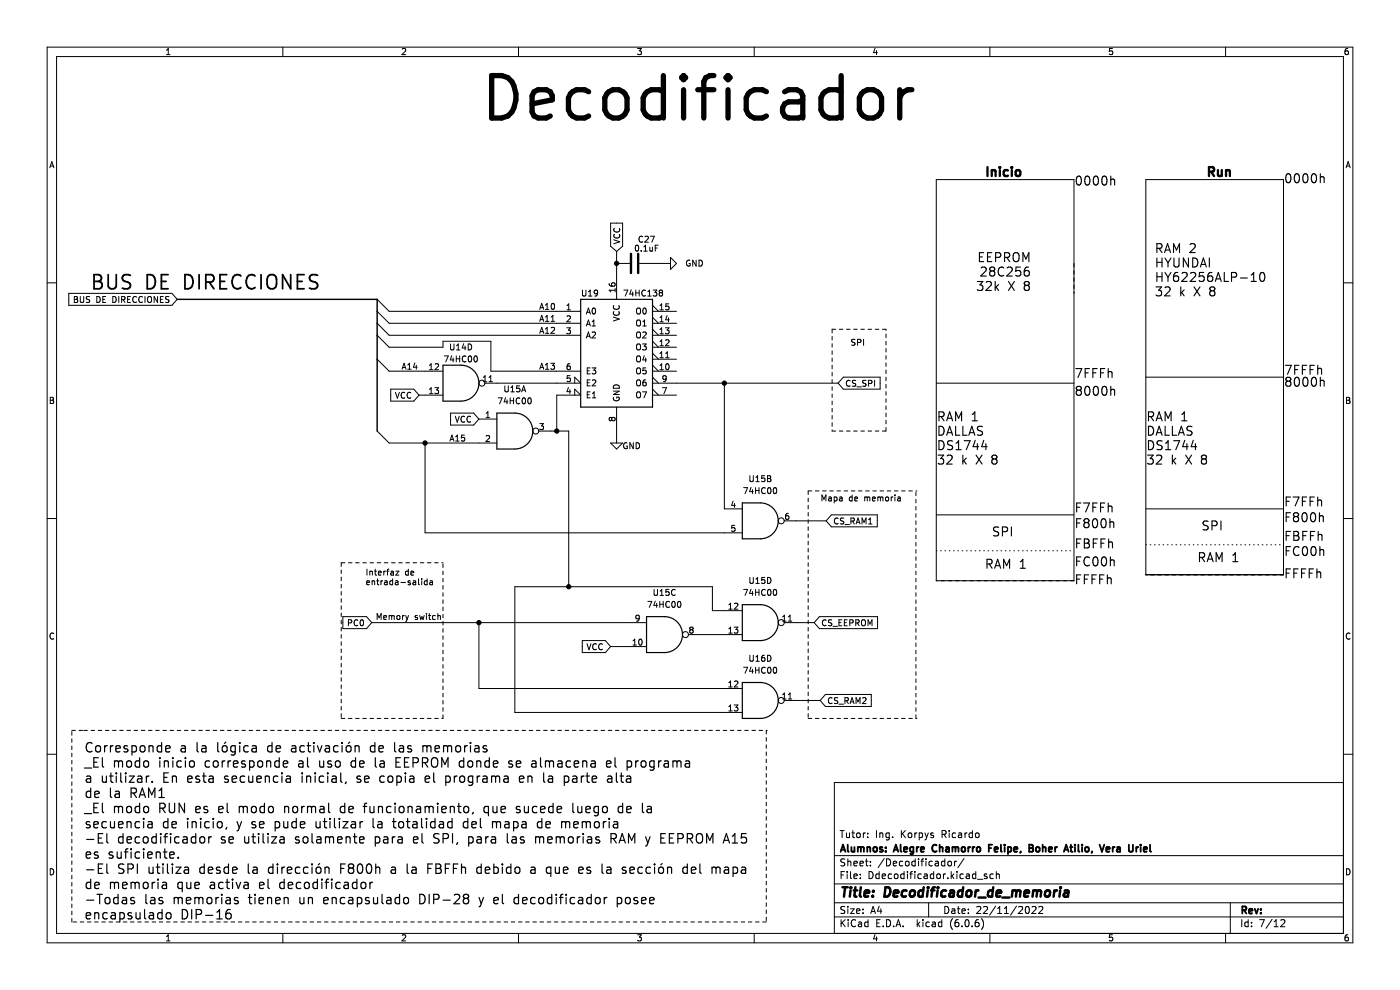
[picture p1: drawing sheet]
(kicad_sch (version 20211123) (generator eeschema)

 (paper "A4")

 (title_block
  (title "Decodificador_de_memoria")
  (date "22/11/2022")
  (company "Alumnos: Alegre Chamorro Felipe, Boher Atilio, Vera Uriel")
  (comment 1 "Tutor: Ing. Korpys Ricardo"))

 (lib_symbols
  (symbol "74xx:74HC00" (pin_names (offset 1.016)) (in_bom yes) (on_board yes)
   (property "Reference" "U" (id 0) (at 0 1.27 0) (effects (font (size 1.27 1.27))))
   (property "Value" "74HC00" (id 1) (at 0 -1.27 0) (effects (font (size 1.27 1.27))))
   (property "Footprint" "" (id 2) (at 0 0 0) (effects (font (size 1.27 1.27)) hide))
   (property "Datasheet" "http://www.ti.com/lit/gpn/sn74hc00" (id 3) (at 0 0 0) (effects (font (size 1.27 1.27)) hide))
   (property "ki_locked" "" (id 4) (at 0 0 0) (effects (font (size 1.27 1.27))))
   (symbol "74HC00_1_1"
    (arc (start 0 -3.81) (mid 3.81 0) (end 0 3.81) (stroke (width 0.254) (type default) (color 0 0 0 0)) (fill (type background)))
    (polyline (pts (xy 0 3.81) (xy -3.81 3.81) (xy -3.81 -3.81) (xy 0 -3.81)) (stroke (width 0.254) (type default) (color 0 0 0 0)) (fill (type background)))
    (pin input line (at -7.62 2.54 0) (length 3.81) (name "~" (effects (font (size 1.27 1.27)))) (number "1" (effects (font (size 1.27 1.27)))))
    (pin input line (at -7.62 -2.54 0) (length 3.81) (name "~" (effects (font (size 1.27 1.27)))) (number "2" (effects (font (size 1.27 1.27)))))
    (pin output inverted (at 7.62 0 180) (length 3.81) (name "~" (effects (font (size 1.27 1.27)))) (number "3" (effects (font (size 1.27 1.27))))))
   (symbol "74HC00_1_2"
    (arc (start -3.81 -3.81) (mid -2.589 0) (end -3.81 3.81) (stroke (width 0.254) (type default) (color 0 0 0 0)) (fill (type none)))
    (arc (start -0.6096 -3.81) (mid 2.1842 -2.5851) (end 3.81 0) (stroke (width 0.254) (type default) (color 0 0 0 0)) (fill (type background)))
    (polyline (pts (xy -3.81 -3.81) (xy -0.635 -3.81)) (stroke (width 0.254) (type default) (color 0 0 0 0)) (fill (type background)))
    (polyline (pts (xy -3.81 3.81) (xy -0.635 3.81)) (stroke (width 0.254) (type default) (color 0 0 0 0)) (fill (type background)))
    (polyline (pts (xy -0.635 3.81) (xy -3.81 3.81) (xy -3.81 3.81) (xy -3.556 3.4036) (xy -3.0226 2.2606) (xy -2.6924 1.0414) (xy -2.6162 -0.254) (xy -2.7686 -1.4986) (xy -3.175 -2.7178) (xy -3.81 -3.81) (xy -3.81 -3.81) (xy -0.635 -3.81)) (stroke (width -25.4) (type default) (color 0 0 0 0)) (fill (type background)))
    (arc (start 3.81 0) (mid 2.1915 2.5936) (end -0.6096 3.81) (stroke (width 0.254) (type default) (color 0 0 0 0)) (fill (type background)))
    (pin input inverted (at -7.62 2.54 0) (length 4.318) (name "~" (effects (font (size 1.27 1.27)))) (number "1" (effects (font (size 1.27 1.27)))))
    (pin input inverted (at -7.62 -2.54 0) (length 4.318) (name "~" (effects (font (size 1.27 1.27)))) (number "2" (effects (font (size 1.27 1.27)))))
    (pin output line (at 7.62 0 180) (length 3.81) (name "~" (effects (font (size 1.27 1.27)))) (number "3" (effects (font (size 1.27 1.27))))))
   (symbol "74HC00_2_1"
    (arc (start 0 -3.81) (mid 3.81 0) (end 0 3.81) (stroke (width 0.254) (type default) (color 0 0 0 0)) (fill (type background)))
    (polyline (pts (xy 0 3.81) (xy -3.81 3.81) (xy -3.81 -3.81) (xy 0 -3.81)) (stroke (width 0.254) (type default) (color 0 0 0 0)) (fill (type background)))
    (pin input line (at -7.62 2.54 0) (length 3.81) (name "~" (effects (font (size 1.27 1.27)))) (number "4" (effects (font (size 1.27 1.27)))))
    (pin input line (at -7.62 -2.54 0) (length 3.81) (name "~" (effects (font (size 1.27 1.27)))) (number "5" (effects (font (size 1.27 1.27)))))
    (pin output inverted (at 7.62 0 180) (length 3.81) (name "~" (effects (font (size 1.27 1.27)))) (number "6" (effects (font (size 1.27 1.27))))))
   (symbol "74HC00_2_2"
    (arc (start -3.81 -3.81) (mid -2.589 0) (end -3.81 3.81) (stroke (width 0.254) (type default) (color 0 0 0 0)) (fill (type none)))
    (arc (start -0.6096 -3.81) (mid 2.1842 -2.5851) (end 3.81 0) (stroke (width 0.254) (type default) (color 0 0 0 0)) (fill (type background)))
    (polyline (pts (xy -3.81 -3.81) (xy -0.635 -3.81)) (stroke (width 0.254) (type default) (color 0 0 0 0)) (fill (type background)))
    (polyline (pts (xy -3.81 3.81) (xy -0.635 3.81)) (stroke (width 0.254) (type default) (color 0 0 0 0)) (fill (type background)))
    (polyline (pts (xy -0.635 3.81) (xy -3.81 3.81) (xy -3.81 3.81) (xy -3.556 3.4036) (xy -3.0226 2.2606) (xy -2.6924 1.0414) (xy -2.6162 -0.254) (xy -2.7686 -1.4986) (xy -3.175 -2.7178) (xy -3.81 -3.81) (xy -3.81 -3.81) (xy -0.635 -3.81)) (stroke (width -25.4) (type default) (color 0 0 0 0)) (fill (type background)))
    (arc (start 3.81 0) (mid 2.1915 2.5936) (end -0.6096 3.81) (stroke (width 0.254) (type default) (color 0 0 0 0)) (fill (type background)))
    (pin input inverted (at -7.62 2.54 0) (length 4.318) (name "~" (effects (font (size 1.27 1.27)))) (number "4" (effects (font (size 1.27 1.27)))))
    (pin input inverted (at -7.62 -2.54 0) (length 4.318) (name "~" (effects (font (size 1.27 1.27)))) (number "5" (effects (font (size 1.27 1.27)))))
    (pin output line (at 7.62 0 180) (length 3.81) (name "~" (effects (font (size 1.27 1.27)))) (number "6" (effects (font (size 1.27 1.27))))))
   (symbol "74HC00_3_1"
    (arc (start 0 -3.81) (mid 3.81 0) (end 0 3.81) (stroke (width 0.254) (type default) (color 0 0 0 0)) (fill (type background)))
    (polyline (pts (xy 0 3.81) (xy -3.81 3.81) (xy -3.81 -3.81) (xy 0 -3.81)) (stroke (width 0.254) (type default) (color 0 0 0 0)) (fill (type background)))
    (pin input line (at -7.62 -2.54 0) (length 3.81) (name "~" (effects (font (size 1.27 1.27)))) (number "10" (effects (font (size 1.27 1.27)))))
    (pin output inverted (at 7.62 0 180) (length 3.81) (name "~" (effects (font (size 1.27 1.27)))) (number "8" (effects (font (size 1.27 1.27)))))
    (pin input line (at -7.62 2.54 0) (length 3.81) (name "~" (effects (font (size 1.27 1.27)))) (number "9" (effects (font (size 1.27 1.27))))))
   (symbol "74HC00_3_2"
    (arc (start -3.81 -3.81) (mid -2.589 0) (end -3.81 3.81) (stroke (width 0.254) (type default) (color 0 0 0 0)) (fill (type none)))
    (arc (start -0.6096 -3.81) (mid 2.1842 -2.5851) (end 3.81 0) (stroke (width 0.254) (type default) (color 0 0 0 0)) (fill (type background)))
    (polyline (pts (xy -3.81 -3.81) (xy -0.635 -3.81)) (stroke (width 0.254) (type default) (color 0 0 0 0)) (fill (type background)))
    (polyline (pts (xy -3.81 3.81) (xy -0.635 3.81)) (stroke (width 0.254) (type default) (color 0 0 0 0)) (fill (type background)))
    (polyline (pts (xy -0.635 3.81) (xy -3.81 3.81) (xy -3.81 3.81) (xy -3.556 3.4036) (xy -3.0226 2.2606) (xy -2.6924 1.0414) (xy -2.6162 -0.254) (xy -2.7686 -1.4986) (xy -3.175 -2.7178) (xy -3.81 -3.81) (xy -3.81 -3.81) (xy -0.635 -3.81)) (stroke (width -25.4) (type default) (color 0 0 0 0)) (fill (type background)))
    (arc (start 3.81 0) (mid 2.1915 2.5936) (end -0.6096 3.81) (stroke (width 0.254) (type default) (color 0 0 0 0)) (fill (type background)))
    (pin input inverted (at -7.62 -2.54 0) (length 4.318) (name "~" (effects (font (size 1.27 1.27)))) (number "10" (effects (font (size 1.27 1.27)))))
    (pin output line (at 7.62 0 180) (length 3.81) (name "~" (effects (font (size 1.27 1.27)))) (number "8" (effects (font (size 1.27 1.27)))))
    (pin input inverted (at -7.62 2.54 0) (length 4.318) (name "~" (effects (font (size 1.27 1.27)))) (number "9" (effects (font (size 1.27 1.27))))))
   (symbol "74HC00_4_1"
    (arc (start 0 -3.81) (mid 3.81 0) (end 0 3.81) (stroke (width 0.254) (type default) (color 0 0 0 0)) (fill (type background)))
    (polyline (pts (xy 0 3.81) (xy -3.81 3.81) (xy -3.81 -3.81) (xy 0 -3.81)) (stroke (width 0.254) (type default) (color 0 0 0 0)) (fill (type background)))
    (pin output inverted (at 7.62 0 180) (length 3.81) (name "~" (effects (font (size 1.27 1.27)))) (number "11" (effects (font (size 1.27 1.27)))))
    (pin input line (at -7.62 2.54 0) (length 3.81) (name "~" (effects (font (size 1.27 1.27)))) (number "12" (effects (font (size 1.27 1.27)))))
    (pin input line (at -7.62 -2.54 0) (length 3.81) (name "~" (effects (font (size 1.27 1.27)))) (number "13" (effects (font (size 1.27 1.27))))))
   (symbol "74HC00_4_2"
    (arc (start -3.81 -3.81) (mid -2.589 0) (end -3.81 3.81) (stroke (width 0.254) (type default) (color 0 0 0 0)) (fill (type none)))
    (arc (start -0.6096 -3.81) (mid 2.1842 -2.5851) (end 3.81 0) (stroke (width 0.254) (type default) (color 0 0 0 0)) (fill (type background)))
    (polyline (pts (xy -3.81 -3.81) (xy -0.635 -3.81)) (stroke (width 0.254) (type default) (color 0 0 0 0)) (fill (type background)))
    (polyline (pts (xy -3.81 3.81) (xy -0.635 3.81)) (stroke (width 0.254) (type default) (color 0 0 0 0)) (fill (type background)))
    (polyline (pts (xy -0.635 3.81) (xy -3.81 3.81) (xy -3.81 3.81) (xy -3.556 3.4036) (xy -3.0226 2.2606) (xy -2.6924 1.0414) (xy -2.6162 -0.254) (xy -2.7686 -1.4986) (xy -3.175 -2.7178) (xy -3.81 -3.81) (xy -3.81 -3.81) (xy -0.635 -3.81)) (stroke (width -25.4) (type default) (color 0 0 0 0)) (fill (type background)))
    (arc (start 3.81 0) (mid 2.1915 2.5936) (end -0.6096 3.81) (stroke (width 0.254) (type default) (color 0 0 0 0)) (fill (type background)))
    (pin output line (at 7.62 0 180) (length 3.81) (name "~" (effects (font (size 1.27 1.27)))) (number "11" (effects (font (size 1.27 1.27)))))
    (pin input inverted (at -7.62 2.54 0) (length 4.318) (name "~" (effects (font (size 1.27 1.27)))) (number "12" (effects (font (size 1.27 1.27)))))
    (pin input inverted (at -7.62 -2.54 0) (length 4.318) (name "~" (effects (font (size 1.27 1.27)))) (number "13" (effects (font (size 1.27 1.27))))))
   (symbol "74HC00_5_0"
    (pin power_in line (at 0 12.7 270) (length 5.08) (name "VCC" (effects (font (size 1.27 1.27)))) (number "14" (effects (font (size 1.27 1.27)))))
    (pin power_in line (at 0 -12.7 90) (length 5.08) (name "GND" (effects (font (size 1.27 1.27)))) (number "7" (effects (font (size 1.27 1.27))))))
   (symbol "74HC00_5_1"
    (rectangle (start -5.08 7.62) (end 5.08 -7.62) (stroke (width 0.254) (type default) (color 0 0 0 0)) (fill (type background)))))
  (symbol "74xx:74LS138" (pin_names (offset 1.016)) (in_bom yes) (on_board yes)
   (property "Reference" "U" (id 0) (at -7.62 11.43 0) (effects (font (size 1.27 1.27))))
   (property "Value" "74LS138" (id 1) (at -7.62 -13.97 0) (effects (font (size 1.27 1.27))))
   (property "Footprint" "" (id 2) (at 0 0 0) (effects (font (size 1.27 1.27)) hide))
   (property "Datasheet" "http://www.ti.com/lit/gpn/sn74LS138" (id 3) (at 0 0 0) (effects (font (size 1.27 1.27)) hide))
   (property "ki_locked" "" (id 4) (at 0 0 0) (effects (font (size 1.27 1.27))))
   (symbol "74LS138_1_0"
    (pin input line (at -12.7 7.62 0) (length 5.08) (name "A0" (effects (font (size 1.27 1.27)))) (number "1" (effects (font (size 1.27 1.27)))))
    (pin output output_low (at 12.7 -5.08 180) (length 5.08) (name "O5" (effects (font (size 1.27 1.27)))) (number "10" (effects (font (size 1.27 1.27)))))
    (pin output output_low (at 12.7 -2.54 180) (length 5.08) (name "O4" (effects (font (size 1.27 1.27)))) (number "11" (effects (font (size 1.27 1.27)))))
    (pin output output_low (at 12.7 0 180) (length 5.08) (name "O3" (effects (font (size 1.27 1.27)))) (number "12" (effects (font (size 1.27 1.27)))))
    (pin output output_low (at 12.7 2.54 180) (length 5.08) (name "O2" (effects (font (size 1.27 1.27)))) (number "13" (effects (font (size 1.27 1.27)))))
    (pin output output_low (at 12.7 5.08 180) (length 5.08) (name "O1" (effects (font (size 1.27 1.27)))) (number "14" (effects (font (size 1.27 1.27)))))
    (pin output output_low (at 12.7 7.62 180) (length 5.08) (name "O0" (effects (font (size 1.27 1.27)))) (number "15" (effects (font (size 1.27 1.27)))))
    (pin power_in line (at 0 15.24 270) (length 5.08) (name "VCC" (effects (font (size 1.27 1.27)))) (number "16" (effects (font (size 1.27 1.27)))))
    (pin input line (at -12.7 5.08 0) (length 5.08) (name "A1" (effects (font (size 1.27 1.27)))) (number "2" (effects (font (size 1.27 1.27)))))
    (pin input line (at -12.7 2.54 0) (length 5.08) (name "A2" (effects (font (size 1.27 1.27)))) (number "3" (effects (font (size 1.27 1.27)))))
    (pin input input_low (at -12.7 -10.16 0) (length 5.08) (name "E1" (effects (font (size 1.27 1.27)))) (number "4" (effects (font (size 1.27 1.27)))))
    (pin input input_low (at -12.7 -7.62 0) (length 5.08) (name "E2" (effects (font (size 1.27 1.27)))) (number "5" (effects (font (size 1.27 1.27)))))
    (pin input line (at -12.7 -5.08 0) (length 5.08) (name "E3" (effects (font (size 1.27 1.27)))) (number "6" (effects (font (size 1.27 1.27)))))
    (pin output output_low (at 12.7 -10.16 180) (length 5.08) (name "O7" (effects (font (size 1.27 1.27)))) (number "7" (effects (font (size 1.27 1.27)))))
    (pin power_in line (at 0 -17.78 90) (length 5.08) (name "GND" (effects (font (size 1.27 1.27)))) (number "8" (effects (font (size 1.27 1.27)))))
    (pin output output_low (at 12.7 -7.62 180) (length 5.08) (name "O6" (effects (font (size 1.27 1.27)))) (number "9" (effects (font (size 1.27 1.27))))))
   (symbol "74LS138_1_1"
    (rectangle (start -7.62 10.16) (end 7.62 -12.7) (stroke (width 0.254) (type default) (color 0 0 0 0)) (fill (type background)))))
  (symbol "Device:C" (pin_numbers hide) (pin_names (offset 0.254)) (in_bom yes) (on_board yes)
   (property "Reference" "C" (id 0) (at 0.635 2.54 0) (effects (font (size 1.27 1.27)) (justify left)))
   (property "Value" "C" (id 1) (at 0.635 -2.54 0) (effects (font (size 1.27 1.27)) (justify left)))
   (property "Footprint" "" (id 2) (at 0.9652 -3.81 0) (effects (font (size 1.27 1.27)) hide))
   (property "Datasheet" "~" (id 3) (at 0 0 0) (effects (font (size 1.27 1.27)) hide))
   (symbol "C_0_1"
    (polyline (pts (xy -2.032 -0.762) (xy 2.032 -0.762)) (stroke (width 0.508) (type default) (color 0 0 0 0)) (fill (type none)))
    (polyline (pts (xy -2.032 0.762) (xy 2.032 0.762)) (stroke (width 0.508) (type default) (color 0 0 0 0)) (fill (type none))))
   (symbol "C_1_1"
    (pin passive line (at 0 3.81 270) (length 2.794) (name "~" (effects (font (size 1.27 1.27)))) (number "1" (effects (font (size 1.27 1.27)))))
    (pin passive line (at 0 -3.81 90) (length 2.794) (name "~" (effects (font (size 1.27 1.27)))) (number "2" (effects (font (size 1.27 1.27)))))))
  (symbol "power:GND" (power) (pin_names (offset 0)) (in_bom yes) (on_board yes)
   (property "Reference" "#PWR" (id 0) (at 0 -6.35 0) (effects (font (size 1.27 1.27)) hide))
   (property "Value" "GND" (id 1) (at 0 -3.81 0) (effects (font (size 1.27 1.27))))
   (property "Footprint" "" (id 2) (at 0 0 0) (effects (font (size 1.27 1.27)) hide))
   (property "Datasheet" "" (id 3) (at 0 0 0) (effects (font (size 1.27 1.27)) hide))
   (symbol "GND_0_1"
    (polyline (pts (xy 0 0) (xy 0 -1.27) (xy 1.27 -1.27) (xy 0 -2.54) (xy -1.27 -1.27) (xy 0 -1.27)) (stroke (width 0) (type default) (color 0 0 0 0)) (fill (type none))))
   (symbol "GND_1_1"
    (pin power_in line (at 0 0 270) (length 0) hide (name "GND" (effects (font (size 1.27 1.27)))) (number "1" (effects (font (size 1.27 1.27))))))))

 (junction (at 130.81 55.88) (diameter 0) (color 0 0 0 0))
 (junction (at 101.6 132.08) (diameter 0) (color 0 0 0 0))
 (junction (at 120.65 124.46) (diameter 0) (color 0 0 0 0))
 (junction (at 90.17 93.98) (diameter 0) (color 0 0 0 0))
 (junction (at 153.67 81.28) (diameter 0) (color 0 0 0 0))
 (junction (at 118.11 91.44) (diameter 0) (color 0 0 0 0))

 (bus_entry (at 80.01 91.44) (size 2.54 2.54) (stroke (width 0) (type default) (color 0 0 0 0)))
 (bus_entry (at 80.01 71.12) (size 2.54 2.54) (stroke (width 0) (type default) (color 0 0 0 0)))
 (bus_entry (at 80.01 66.04) (size 2.54 2.54) (stroke (width 0) (type default) (color 0 0 0 0)))
 (bus_entry (at 80.01 68.58) (size 2.54 2.54) (stroke (width 0) (type default) (color 0 0 0 0)))
 (bus_entry (at 80.01 63.5) (size 2.54 2.54) (stroke (width 0) (type default) (color 0 0 0 0)))
 (bus_entry (at 80.01 76.2) (size 2.54 2.54) (stroke (width 0) (type default) (color 0 0 0 0)))

 (polyline (pts (xy 15.24 195.58) (xy 15.24 154.94)) (stroke (width 0) (type default) (color 0 0 0 0)))
 (polyline (pts (xy 272.288 54.61) (xy 272.288 60.96)) (stroke (width 0) (type default) (color 0 0 0 0)))

 (bus (pts (xy 80.01 76.2) (xy 80.01 91.44)) (stroke (width 0) (type default) (color 0 0 0 0)))

 (wire (pts (xy 82.55 78.74) (xy 90.17 78.74)) (stroke (width 0) (type default) (color 0 0 0 0)))
 (wire (pts (xy 129.54 137.16) (xy 133.35 137.16)) (stroke (width 0) (type default) (color 0 0 0 0)))
 (polyline (pts (xy 243.078 115.57) (xy 272.288 115.57)) (stroke (width 0) (type dot) (color 0 0 0 0)))
 (polyline (pts (xy 198.628 81.28) (xy 227.838 81.28)) (stroke (width 0) (type solid) (color 0 0 0 0)))

 (bus (pts (xy 80.01 68.58) (xy 80.01 71.12)) (stroke (width 0) (type default) (color 0 0 0 0)))
 (bus (pts (xy 37.592 63.5) (xy 80.01 63.5)) (stroke (width 0) (type default) (color 0 0 0 0)))

 (wire (pts (xy 88.9 83.82) (xy 90.17 83.82)) (stroke (width 0) (type default) (color 0 0 0 0)))
 (wire (pts (xy 104.14 72.39) (xy 104.14 78.74)) (stroke (width 0) (type default) (color 0 0 0 0)))
 (polyline (pts (xy 72.39 119.38) (xy 93.98 119.38)) (stroke (width 0) (type default) (color 0 0 0 0)))

 (wire (pts (xy 168.91 148.59) (xy 173.99 148.59)) (stroke (width 0) (type default) (color 0 0 0 0)))
 (polyline (pts (xy 162.56 195.58) (xy 15.24 195.58)) (stroke (width 0) (type default) (color 0 0 0 0)))
 (polyline (pts (xy 227.838 38.1) (xy 227.838 123.19)) (stroke (width 0) (type solid) (color 0 0 0 0)))

 (wire (pts (xy 82.55 68.58) (xy 118.11 68.58)) (stroke (width 0) (type default) (color 0 0 0 0)))
 (polyline (pts (xy 272.288 121.92) (xy 243.078 121.92)) (stroke (width 0) (type default) (color 0 0 0 0)))
 (polyline (pts (xy 227.838 55.88) (xy 227.838 62.23)) (stroke (width 0) (type default) (color 0 0 0 0)))
 (polyline (pts (xy 198.628 38.1) (xy 227.838 38.1)) (stroke (width 0) (type solid) (color 0 0 0 0)))

 (wire (pts (xy 151.13 129.54) (xy 153.67 129.54)) (stroke (width 0) (type default) (color 0 0 0 0)))
 (polyline (pts (xy 72.39 152.4) (xy 93.98 152.4)) (stroke (width 0) (type default) (color 0 0 0 0)))

 (wire (pts (xy 101.6 132.08) (xy 133.35 132.08)) (stroke (width 0) (type default) (color 0 0 0 0)))
 (polyline (pts (xy 176.53 69.85) (xy 176.53 91.44)) (stroke (width 0) (type default) (color 0 0 0 0)))
 (polyline (pts (xy 243.078 107.95) (xy 272.288 107.95)) (stroke (width 0) (type solid) (color 0 0 0 0)))
 (polyline (pts (xy 227.838 123.19) (xy 198.628 123.19)) (stroke (width 0) (type default) (color 0 0 0 0)))

 (bus (pts (xy 80.01 63.5) (xy 80.01 66.04)) (stroke (width 0) (type default) (color 0 0 0 0)))

 (wire (pts (xy 118.11 91.44) (xy 120.65 91.44)) (stroke (width 0) (type default) (color 0 0 0 0)))
 (wire (pts (xy 168.91 110.49) (xy 175.26 110.49)) (stroke (width 0) (type default) (color 0 0 0 0)))
 (wire (pts (xy 153.67 81.28) (xy 153.67 107.95)) (stroke (width 0) (type default) (color 0 0 0 0)))
 (wire (pts (xy 120.65 91.44) (xy 120.65 124.46)) (stroke (width 0) (type default) (color 0 0 0 0)))
 (wire (pts (xy 118.11 83.82) (xy 118.11 91.44)) (stroke (width 0) (type default) (color 0 0 0 0)))
 (wire (pts (xy 153.67 81.28) (xy 177.8 81.28)) (stroke (width 0) (type default) (color 0 0 0 0)))
 (polyline (pts (xy 15.24 154.94) (xy 17.78 154.94)) (stroke (width 0) (type default) (color 0 0 0 0)))

 (wire (pts (xy 120.65 124.46) (xy 109.22 124.46)) (stroke (width 0) (type default) (color 0 0 0 0)))
 (wire (pts (xy 93.98 72.39) (xy 104.14 72.39)) (stroke (width 0) (type default) (color 0 0 0 0)))
 (wire (pts (xy 104.14 78.74) (xy 118.11 78.74)) (stroke (width 0) (type default) (color 0 0 0 0)))
 (polyline (pts (xy 198.628 116.84) (xy 227.838 116.84)) (stroke (width 0) (type dot) (color 0 0 0 0)))

 (wire (pts (xy 101.6 146.05) (xy 153.67 146.05)) (stroke (width 0) (type default) (color 0 0 0 0)))
 (wire (pts (xy 82.55 73.66) (xy 93.98 73.66)) (stroke (width 0) (type default) (color 0 0 0 0)))
 (wire (pts (xy 172.72 132.08) (xy 168.91 132.08)) (stroke (width 0) (type default) (color 0 0 0 0)))
 (polyline (pts (xy 17.78 154.94) (xy 162.56 154.94)) (stroke (width 0) (type default) (color 0 0 0 0)))
 (polyline (pts (xy 198.628 123.19) (xy 227.838 123.19)) (stroke (width 0) (type solid) (color 0 0 0 0)))
 (polyline (pts (xy 243.078 121.92) (xy 272.288 121.92)) (stroke (width 0) (type solid) (color 0 0 0 0)))

 (wire (pts (xy 130.81 91.44) (xy 130.81 92.71)) (stroke (width 0) (type default) (color 0 0 0 0)))
 (wire (pts (xy 130.81 53.34) (xy 130.81 55.88)) (stroke (width 0) (type default) (color 0 0 0 0)))
 (wire (pts (xy 90.17 113.03) (xy 153.67 113.03)) (stroke (width 0) (type default) (color 0 0 0 0)))
 (polyline (pts (xy 171.45 104.14) (xy 194.31 104.14)) (stroke (width 0) (type default) (color 0 0 0 0)))

 (bus (pts (xy 80.01 71.12) (xy 80.01 76.2)) (stroke (width 0) (type default) (color 0 0 0 0)))

 (polyline (pts (xy 194.31 152.4) (xy 194.31 104.14)) (stroke (width 0) (type default) (color 0 0 0 0)))

 (bus (pts (xy 80.01 66.04) (xy 80.01 68.58)) (stroke (width 0) (type default) (color 0 0 0 0)))

 (polyline (pts (xy 162.56 154.94) (xy 162.56 195.58)) (stroke (width 0) (type default) (color 0 0 0 0)))
 (polyline (pts (xy 243.078 121.92) (xy 243.078 38.1)) (stroke (width 0) (type solid) (color 0 0 0 0)))

 (wire (pts (xy 120.65 124.46) (xy 151.13 124.46)) (stroke (width 0) (type default) (color 0 0 0 0)))
 (polyline (pts (xy 72.39 119.38) (xy 72.39 152.4)) (stroke (width 0) (type default) (color 0 0 0 0)))

 (wire (pts (xy 105.41 81.28) (xy 118.11 81.28)) (stroke (width 0) (type default) (color 0 0 0 0)))
 (polyline (pts (xy 243.078 80.01) (xy 272.288 80.01)) (stroke (width 0) (type solid) (color 0 0 0 0)))

 (wire (pts (xy 82.55 66.04) (xy 118.11 66.04)) (stroke (width 0) (type default) (color 0 0 0 0)))
 (wire (pts (xy 82.55 93.98) (xy 90.17 93.98)) (stroke (width 0) (type default) (color 0 0 0 0)))
 (wire (pts (xy 90.17 93.98) (xy 90.17 113.03)) (stroke (width 0) (type default) (color 0 0 0 0)))
 (polyline (pts (xy 171.45 104.14) (xy 171.45 152.4)) (stroke (width 0) (type default) (color 0 0 0 0)))

 (wire (pts (xy 153.67 134.62) (xy 148.59 134.62)) (stroke (width 0) (type default) (color 0 0 0 0)))
 (polyline (pts (xy 93.98 152.4) (xy 93.98 119.38)) (stroke (width 0) (type default) (color 0 0 0 0)))

 (wire (pts (xy 101.6 146.05) (xy 101.6 132.08)) (stroke (width 0) (type default) (color 0 0 0 0)))
 (wire (pts (xy 143.51 81.28) (xy 153.67 81.28)) (stroke (width 0) (type default) (color 0 0 0 0)))
 (polyline (pts (xy 243.078 38.1) (xy 272.288 38.1)) (stroke (width 0) (type solid) (color 0 0 0 0)))
 (polyline (pts (xy 198.628 109.22) (xy 227.838 109.22)) (stroke (width 0) (type solid) (color 0 0 0 0)))
 (polyline (pts (xy 243.078 121.92) (xy 272.288 121.92)) (stroke (width 0) (type solid) (color 0 0 0 0)))
 (polyline (pts (xy 187.96 91.44) (xy 187.96 69.85)) (stroke (width 0) (type default) (color 0 0 0 0)))
 (polyline (pts (xy 176.53 91.44) (xy 187.96 91.44)) (stroke (width 0) (type default) (color 0 0 0 0)))
 (polyline (pts (xy 272.288 38.1) (xy 272.288 121.92)) (stroke (width 0) (type solid) (color 0 0 0 0)))

 (wire (pts (xy 109.22 151.13) (xy 153.67 151.13)) (stroke (width 0) (type default) (color 0 0 0 0)))
 (wire (pts (xy 118.11 91.44) (xy 116.84 91.44)) (stroke (width 0) (type default) (color 0 0 0 0)))
 (polyline (pts (xy 272.288 121.92) (xy 243.078 121.92)) (stroke (width 0) (type default) (color 0 0 0 0)))

 (wire (pts (xy 151.13 124.46) (xy 151.13 129.54)) (stroke (width 0) (type default) (color 0 0 0 0)))
 (polyline (pts (xy 198.628 123.19) (xy 198.628 38.1)) (stroke (width 0) (type solid) (color 0 0 0 0)))

 (wire (pts (xy 82.55 71.12) (xy 118.11 71.12)) (stroke (width 0) (type default) (color 0 0 0 0)))
 (wire (pts (xy 78.867 132.08) (xy 101.6 132.08)) (stroke (width 0) (type default) (color 0 0 0 0)))
 (wire (pts (xy 109.22 124.46) (xy 109.22 151.13)) (stroke (width 0) (type default) (color 0 0 0 0)))
 (wire (pts (xy 140.97 55.88) (xy 138.43 55.88)) (stroke (width 0) (type default) (color 0 0 0 0)))
 (wire (pts (xy 90.17 93.98) (xy 101.6 93.98)) (stroke (width 0) (type default) (color 0 0 0 0)))
 (polyline (pts (xy 176.53 69.85) (xy 187.96 69.85)) (stroke (width 0) (type default) (color 0 0 0 0)))

 (wire (pts (xy 130.81 55.88) (xy 130.81 58.42)) (stroke (width 0) (type default) (color 0 0 0 0)))
 (wire (pts (xy 93.98 73.66) (xy 93.98 72.39)) (stroke (width 0) (type default) (color 0 0 0 0)))
 (polyline (pts (xy 171.45 152.4) (xy 194.31 152.4)) (stroke (width 0) (type default) (color 0 0 0 0)))

 (text "Inicio" (at 208.788 38.1 0) (effects (font (size 1.9 1.9) (thickness 0.38) bold) (justify left bottom)))
 (text "RAM 2\nHYUNDAI\nHY62256ALP-10\n32 k X 8" (at 244.856 63.373 0) (effects (font (size 1.9 1.9)) (justify left bottom)))
 (text "FBFFh" (at 272.288 115.2416 0) (effects (font (size 1.9 1.9)) (justify left bottom)))
 (text "RAM 1\n" (at 253.8984 119.761 0) (effects (font (size 1.9 1.9)) (justify left bottom)))
 (text "F7FFh\n" (at 272.288 107.95 0) (effects (font (size 1.9 1.9)) (justify left bottom)))
 (text "F800h\n" (at 272.288 111.2833 0) (effects (font (size 1.9 1.9)) (justify left bottom)))
 (text "RAM 1\nDALLAS \nDS1744\n32 k X 8" (at 243.078 99.06 0) (effects (font (size 1.9 1.9)) (justify left bottom)))
 (text "7FFFh\n" (at 227.838 80.6981 0) (effects (font (size 1.9 1.9)) (justify left bottom)))
 (text "FC00h" (at 227.838 120.65 0) (effects (font (size 1.9 1.9)) (justify left bottom)))
 (text "FC00h" (at 272.288 118.4548 0) (effects (font (size 1.9 1.9)) (justify left bottom)))
 (text "Corresponde a la lógica de activación de las memorias\n_El modo inicio corresponde al uso de la EEPROM donde se almacena el programa \na utilizar. En esta secuencia inicial, se copia el programa en la parte alta \nde la RAM1\n_El modo RUN es el modo normal de funcionamiento, que sucede luego de la \nsecuencia de inicio, y se pude utilizar la totalidad del mapa de memoria\n-El decodificador se utiliza solamente para el SPI, para las memorias RAM y EEPROM A15 \nes suficiente. \n-El SPI utiliza desde la dirección F800h a la FBFFh debido a que es la sección del mapa \nde memoria que activa el decodificador \n-Todas las memorias tienen un encapsulado DIP-28 y el decodificador posee \nencapsulado DIP-16\n" (at 17.78 195.58 0) (effects (font (size 2 2)) (justify left bottom)))
 (text "EEPROM\n28C256\n32k X 8" (at 218.8464 62.23 180) (effects (font (size 1.9 1.9)) (justify right bottom)))
 (text "F800h\n" (at 227.838 112.5533 0) (effects (font (size 1.9 1.9)) (justify left bottom)))
 (text "Mapa de memoria" (at 173.99 106.68 0) (effects (font (size 1.27 1.27)) (justify left bottom)))
 (text "0000h" (at 272.288 39.37 0) (effects (font (size 1.9 1.9)) (justify left bottom)))
 (text "8000h\n" (at 227.838 84.4707 0) (effects (font (size 1.9 1.9)) (justify left bottom)))
 (text "FBFFh" (at 227.838 116.84 0) (effects (font (size 1.9 1.9)) (justify left bottom)))
 (text "0000h" (at 227.838 39.8719 0) (effects (font (size 1.9 1.9)) (justify left bottom)))
 (text "RAM 1" (at 208.8134 121.158 0) (effects (font (size 1.9 1.9)) (justify left bottom)))
 (text "BUS DE DIRECCIONES" (at 19.05 62.23 0) (effects (font (size 3 3)) (justify left bottom)))
 (text "8000h\n" (at 272.288 82.55 0) (effects (font (size 1.9 1.9)) (justify left bottom)))
 (text "Memory switch\n" (at 79.629 131.826 0) (effects (font (size 1.27 1.27)) (justify left bottom)))
 (text "Interfaz de \nentrada-salida" (at 77.47 124.46 0) (effects (font (size 1.27 1.27)) (justify left bottom)))
 (text "SPI" (at 180.34 73.66 0) (effects (font (size 1.27 1.27)) (justify left bottom)))
 (text "Decodificador" (at 101.6 27.94 0) (effects (font (size 9 9)) (justify left bottom)))
 (text "SPI\n" (at 215.138 114.3 180) (effects (font (size 1.9 1.9)) (justify right bottom)))
 (text "F7FFh\n" (at 227.838 109.22 0) (effects (font (size 1.9 1.9)) (justify left bottom)))
 (text "FFFFh\n" (at 227.838 124.46 0) (effects (font (size 1.9 1.9)) (justify left bottom)))
 (text "RAM 1\nDALLAS \nDS1744\n32 k X 8" (at 198.628 99.06 0) (effects (font (size 1.9 1.9)) (justify left bottom)))
 (text "Run" (at 255.778 38.1 0) (effects (font (size 1.9 1.9) (thickness 0.38) bold) (justify left bottom)))
 (text "FFFFh\n" (at 272.288 123.19 0) (effects (font (size 1.9 1.9)) (justify left bottom)))
 (text "SPI\n" (at 259.588 113.03 180) (effects (font (size 1.9 1.9)) (justify right bottom)))
 (text "7FFFh\n" (at 272.288 80.01 0) (effects (font (size 1.9 1.9)) (justify left bottom)))

 (label "A11" (at 114.3 68.58 0) (effects (font (size 1.27 1.27)) (justify left bottom)))
 (label "A15" (at 95.25 93.98 0) (effects (font (size 1.27 1.27)) (justify left bottom)))
 (label "A13" (at 114.3 78.74 0) (effects (font (size 1.27 1.27)) (justify left bottom)))
 (label "A12" (at 114.3 71.12 0) (effects (font (size 1.27 1.27)) (justify left bottom)))
 (label "A14" (at 85.09 78.74 0) (effects (font (size 1.27 1.27)) (justify left bottom)))
 (label "A10" (at 114.3 66.04 0) (effects (font (size 1.27 1.27)) (justify left bottom)))

 (global_label "PC0" (shape input) (at 78.867 132.08 180) (fields_autoplaced) (effects (font (size 1.27 1.27)) (justify right))
  (property "Intersheet References" "${INTERSHEET_REFS}" (id 0) (at 72.7044 132.0006 0) (effects (font (size 1.27 1.27)) (justify right) hide)))
 (global_label "CS_RAM1" (shape input) (at 175.26 110.49 0) (fields_autoplaced) (effects (font (size 1.27 1.27)) (justify left))
  (property "Intersheet References" "${INTERSHEET_REFS}" (id 0) (at 186.1398 110.4106 0) (effects (font (size 1.27 1.27)) (justify left) hide)))
 (global_label "VCC" (shape input) (at 88.9 83.82 180) (fields_autoplaced) (effects (font (size 1.27 1.27)) (justify right))
  (property "Intersheet References" "${INTERSHEET_REFS}" (id 0) (at -12.065 198.12 0) (effects (font (size 1.27 1.27)) hide)))
 (global_label "VCC" (shape input) (at 101.6 88.9 180) (fields_autoplaced) (effects (font (size 1.27 1.27)) (justify right))
  (property "Intersheet References" "${INTERSHEET_REFS}" (id 0) (at 0.635 203.2 0) (effects (font (size 1.27 1.27)) hide)))
 (global_label "BUS DE DIRECCIONES" (shape input) (at 37.592 63.5 180) (fields_autoplaced) (effects (font (size 1.27 1.27)) (justify right))
  (property "Intersheet References" "${INTERSHEET_REFS}" (id 0) (at 14.5565 63.4206 0) (effects (font (size 1.27 1.27)) (justify right) hide)))
 (global_label "VCC" (shape input) (at 129.54 137.16 180) (fields_autoplaced) (effects (font (size 1.27 1.27)) (justify right))
  (property "Intersheet References" "${INTERSHEET_REFS}" (id 0) (at 28.575 251.46 0) (effects (font (size 1.27 1.27)) hide)))
 (global_label "CS_EEPROM" (shape input) (at 172.72 132.08 0) (fields_autoplaced) (effects (font (size 1.27 1.27)) (justify left))
  (property "Intersheet References" "${INTERSHEET_REFS}" (id 0) (at 186.2002 132.0006 0) (effects (font (size 1.27 1.27)) (justify left) hide)))
 (global_label "CS_RAM2" (shape input) (at 173.99 148.59 0) (fields_autoplaced) (effects (font (size 1.27 1.27)) (justify left))
  (property "Intersheet References" "${INTERSHEET_REFS}" (id 0) (at 184.8698 148.5106 0) (effects (font (size 1.27 1.27)) (justify left) hide)))
 (global_label "VCC" (shape input) (at 130.81 53.34 90) (fields_autoplaced) (effects (font (size 1.27 1.27)) (justify left))
  (property "Intersheet References" "${INTERSHEET_REFS}" (id 0) (at 16.51 -47.625 0) (effects (font (size 1.27 1.27)) hide)))
 (global_label "CS_SPI" (shape input) (at 177.8 81.28 0) (fields_autoplaced) (effects (font (size 1.27 1.27)) (justify left))
  (property "Intersheet References" "${INTERSHEET_REFS}" (id 0) (at 186.7445 81.2006 0) (effects (font (size 1.27 1.27)) (justify left) hide)))

 (symbol (lib_id "74xx:74HC00") (at 97.79 81.28 0) (unit 4) (in_bom yes) (on_board yes)
  (property "Reference" "U14" (id 0) (at 97.79 73.66 0))
  (property "Value" "74HC00" (id 1) (at 97.79 76.2 0))
  (property "Footprint" "Package_DIP:DIP-14_W7.62mm_LongPads" (id 2) (at 97.79 81.28 0) (effects (font (size 1.27 1.27)) hide))
  (property "Datasheet" "http://www.ti.com/lit/gpn/sn74hc00" (id 3) (at 97.79 81.28 0) (effects (font (size 1.27 1.27)) hide)) (pin "1") (pin "2") (pin "3") (pin "4") (pin "5") (pin "6") (pin "10") (pin "8") (pin "9") (pin "11") (pin "12") (pin "13") (pin "14") (pin "7"))

 (symbol (lib_id "74xx:74HC00") (at 109.22 91.44 0) (unit 1) (in_bom yes) (on_board yes)
  (property "Reference" "U15" (id 0) (at 109.22 82.55 0))
  (property "Value" "74HC00" (id 1) (at 109.22 85.09 0))
  (property "Footprint" "Package_DIP:DIP-14_W7.62mm_LongPads" (id 2) (at 109.22 91.44 0) (effects (font (size 1.27 1.27)) hide))
  (property "Datasheet" "http://www.ti.com/lit/gpn/sn74hc00" (id 3) (at 109.22 91.44 0) (effects (font (size 1.27 1.27)) hide)) (pin "1") (pin "2") (pin "3") (pin "4") (pin "5") (pin "6") (pin "10") (pin "8") (pin "9") (pin "11") (pin "12") (pin "13") (pin "14") (pin "7"))

 (symbol (lib_id "74xx:74HC00") (at 161.29 148.59 0) (unit 4) (in_bom yes) (on_board yes)
  (property "Reference" "U16" (id 0) (at 161.29 139.7 0))
  (property "Value" "74HC00" (id 1) (at 161.29 142.24 0))
  (property "Footprint" "Package_DIP:DIP-14_W7.62mm_LongPads" (id 2) (at 161.29 148.59 0) (effects (font (size 1.27 1.27)) hide))
  (property "Datasheet" "http://www.ti.com/lit/gpn/sn74hc00" (id 3) (at 161.29 148.59 0) (effects (font (size 1.27 1.27)) hide)) (pin "1") (pin "2") (pin "3") (pin "4") (pin "5") (pin "6") (pin "10") (pin "8") (pin "9") (pin "11") (pin "12") (pin "13") (pin "14") (pin "7"))

 (symbol (lib_id "74xx:74HC00") (at 161.29 132.08 0) (unit 4) (in_bom yes) (on_board yes)
  (property "Reference" "U15" (id 0) (at 161.29 123.19 0))
  (property "Value" "74HC00" (id 1) (at 161.29 125.73 0))
  (property "Footprint" "Package_DIP:DIP-14_W7.62mm_LongPads" (id 2) (at 161.29 132.08 0) (effects (font (size 1.27 1.27)) hide))
  (property "Datasheet" "http://www.ti.com/lit/gpn/sn74hc00" (id 3) (at 161.29 132.08 0) (effects (font (size 1.27 1.27)) hide)) (pin "1") (pin "2") (pin "3") (pin "4") (pin "5") (pin "6") (pin "10") (pin "8") (pin "9") (pin "11") (pin "12") (pin "13") (pin "14") (pin "7"))

 (symbol (lib_id "Device:C") (at 134.62 55.88 90) (unit 1) (in_bom yes) (on_board yes)
  (property "Reference" "C27" (id 0) (at 137.16 50.8 90))
  (property "Value" "0.1uF" (id 1) (at 137.16 52.705 90))
  (property "Footprint" "Capacitor_THT:C_Disc_D3.0mm_W1.6mm_P2.50mm" (id 2) (at 138.43 54.9148 0) (effects (font (size 1.27 1.27)) hide))
  (property "Datasheet" "~" (id 3) (at 134.62 55.88 0) (effects (font (size 1.27 1.27)) hide)) (pin "1") (pin "2"))

 (symbol (lib_id "74xx:74HC00") (at 140.97 134.62 0) (unit 3) (in_bom yes) (on_board yes) (fields_autoplaced)
  (property "Reference" "U15" (id 0) (at 140.97 125.73 0))
  (property "Value" "74HC00" (id 1) (at 140.97 128.27 0))
  (property "Footprint" "Package_DIP:DIP-14_W7.62mm_LongPads" (id 2) (at 140.97 134.62 0) (effects (font (size 1.27 1.27)) hide))
  (property "Datasheet" "http://www.ti.com/lit/gpn/sn74hc00" (id 3) (at 140.97 134.62 0) (effects (font (size 1.27 1.27)) hide)) (pin "1") (pin "2") (pin "3") (pin "4") (pin "5") (pin "6") (pin "10") (pin "8") (pin "9") (pin "11") (pin "12") (pin "13") (pin "14") (pin "7"))

 (symbol (lib_id "74xx:74HC00") (at 161.29 110.49 0) (unit 2) (in_bom yes) (on_board yes) (fields_autoplaced)
  (property "Reference" "U15" (id 0) (at 161.29 101.6 0))
  (property "Value" "74HC00" (id 1) (at 161.29 104.14 0))
  (property "Footprint" "Package_DIP:DIP-14_W7.62mm_LongPads" (id 2) (at 161.29 110.49 0) (effects (font (size 1.27 1.27)) hide))
  (property "Datasheet" "http://www.ti.com/lit/gpn/sn74hc00" (id 3) (at 161.29 110.49 0) (effects (font (size 1.27 1.27)) hide)) (pin "1") (pin "2") (pin "3") (pin "4") (pin "5") (pin "6") (pin "10") (pin "8") (pin "9") (pin "11") (pin "12") (pin "13") (pin "14") (pin "7"))

 (symbol (lib_id "power:GND") (at 140.97 55.88 90) (unit 1) (in_bom yes) (on_board yes)
  (property "Reference" "#PWR035" (id 0) (at 147.32 55.88 0) (effects (font (size 1.27 1.27)) hide))
  (property "Value" "GND" (id 1) (at 147.32 55.88 90))
  (property "Footprint" "" (id 2) (at 140.97 55.88 0) (effects (font (size 1.27 1.27)) hide))
  (property "Datasheet" "" (id 3) (at 140.97 55.88 0) (effects (font (size 1.27 1.27)) hide)) (pin "1"))

 (symbol (lib_id "power:GND") (at 130.81 92.71 0) (unit 1) (in_bom yes) (on_board yes)
  (property "Reference" "#PWR034" (id 0) (at 130.81 99.06 0) (effects (font (size 1.27 1.27)) hide))
  (property "Value" "GND" (id 1) (at 133.985 94.615 0))
  (property "Footprint" "" (id 2) (at 130.81 92.71 0) (effects (font (size 1.27 1.27)) hide))
  (property "Datasheet" "" (id 3) (at 130.81 92.71 0) (effects (font (size 1.27 1.27)) hide)) (pin "1"))

 (symbol (lib_id "74xx:74LS138") (at 130.81 73.66 0) (unit 1) (in_bom yes) (on_board yes)
  (property "Reference" "U19" (id 0) (at 123.19 62.23 0) (effects (font (size 1.27 1.27)) (justify left)))
  (property "Value" "74HC138" (id 1) (at 132.08 62.23 0) (effects (font (size 1.27 1.27)) (justify left)))
  (property "Footprint" "Package_DIP:DIP-16_W7.62mm_LongPads" (id 2) (at 130.81 73.66 0) (effects (font (size 1.27 1.27)) hide))
  (property "Datasheet" "http://www.ti.com/lit/gpn/sn74LS138" (id 3) (at 130.81 73.66 0) (effects (font (size 1.27 1.27)) hide)) (pin "1") (pin "10") (pin "11") (pin "12") (pin "13") (pin "14") (pin "15") (pin "16") (pin "2") (pin "3") (pin "4") (pin "5") (pin "6") (pin "7") (pin "8") (pin "9")))
